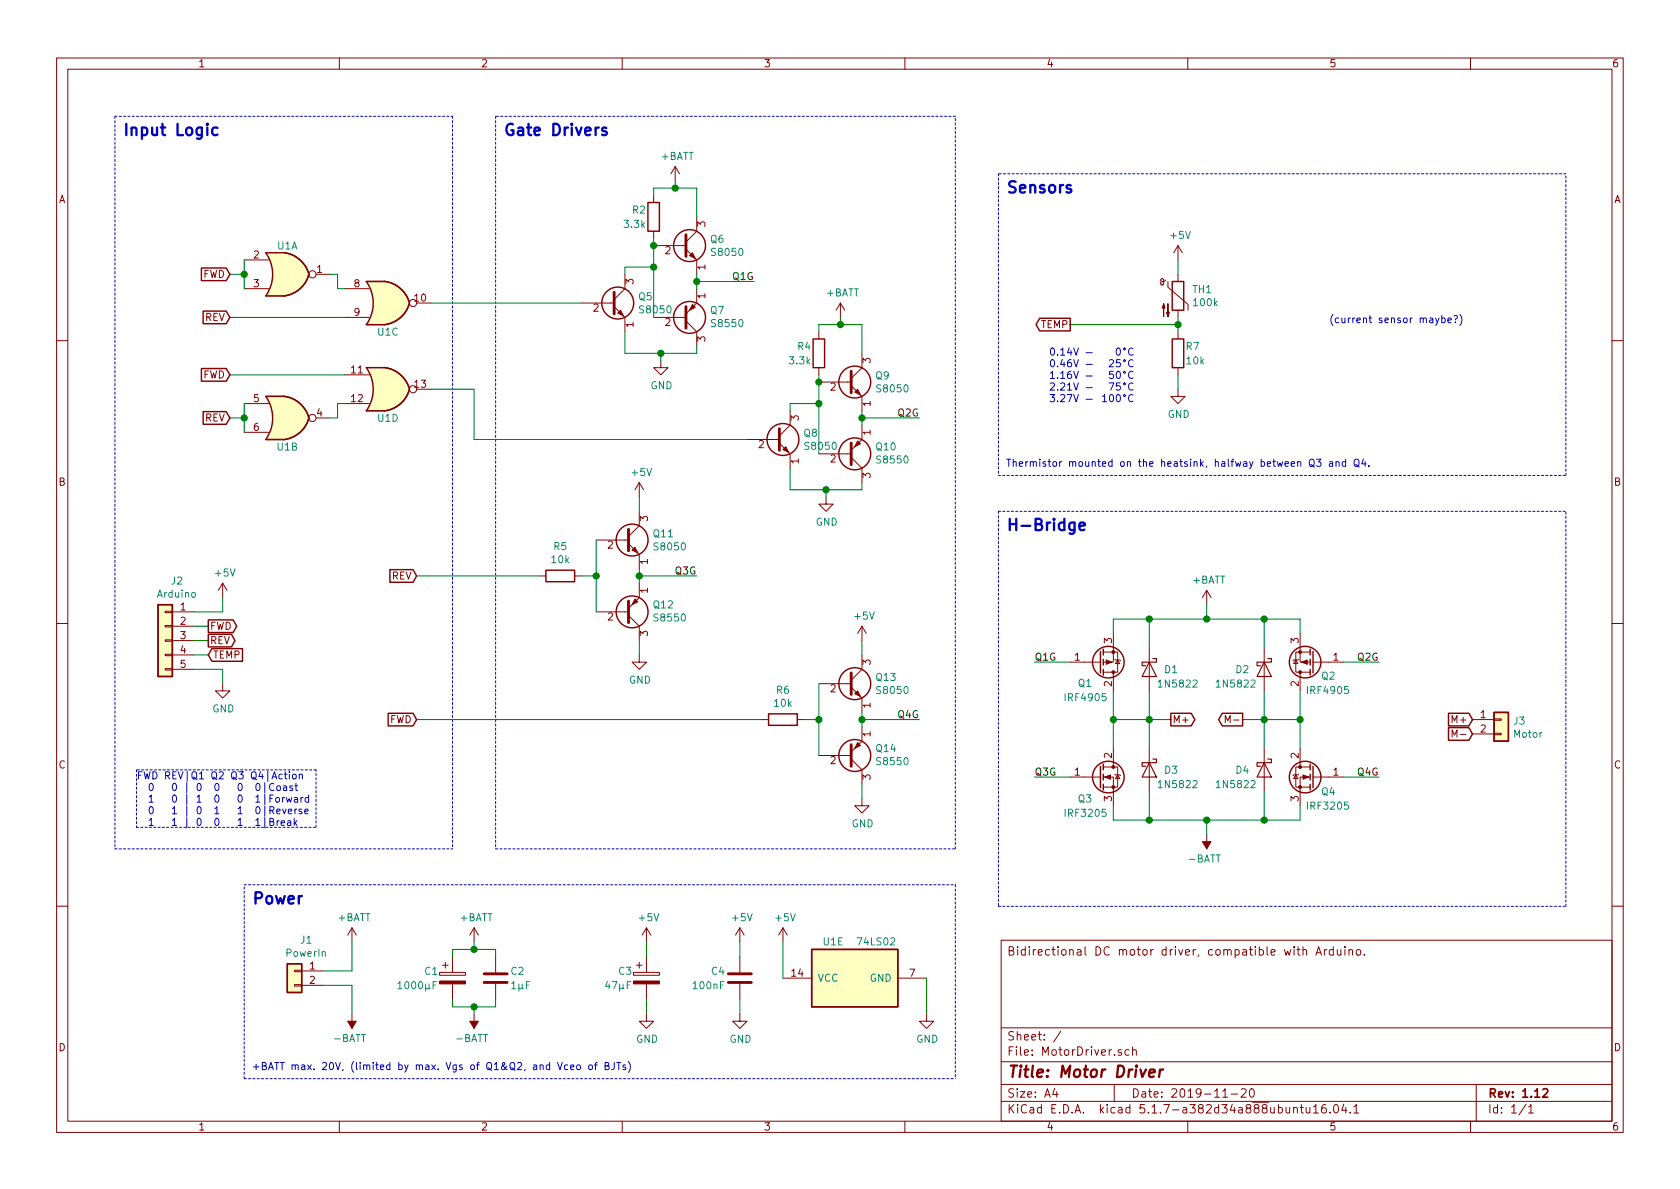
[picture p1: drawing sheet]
EESchema Schematic File Version 4
EELAYER 30 0
EELAYER END
$Descr A4 11693 8268
encoding utf-8
Sheet 1 1
Title "Motor Driver"
Date "2019-11-20"
Rev "1.12"
Comp ""
Comment1 ""
Comment2 ""
Comment3 ""
Comment4 "Bidirectional DC motor driver, compatible with Arduino."
$EndDescr
$Comp
L power:GND #PWR0120
U 1 1
P 8200 2700
F 0 "#PWR0120" H 8200 2450 50  0001 C CNN
F 1 "GND" H 8205 2527 50  0000 C CNN
F 2 "" H 8200 2700 50  0001 C CNN
F 3 "" H 8200 2700 50  0001 C CNN
	1    8200 2700
	1    0    0    -1  
$EndComp
$Comp
L power:+5V #PWR0121
U 1 1
P 8200 1800
F 0 "#PWR0121" H 8200 1650 50  0001 C CNN
F 1 "+5V" H 8215 1973 50  0000 C CNN
F 2 "" H 8200 1800 50  0001 C CNN
F 3 "" H 8200 1800 50  0001 C CNN
	1    8200 1800
	1    0    0    -1  
$EndComp
Text GLabel 7450 2250 0    50   Output ~ 0
TEMP
Wire Wire Line
	8200 2600 8200 2700
$Comp
L Device:Thermistor_NTC TH1
U 1 1
P 8200 2050
F 0 "TH1" H 8297 2096 50  0000 L CNN
F 1 "100k" H 8297 2005 50  0000 L CNN
F 2 "Connector_PinHeader_2.54mm:PinHeader_1x02_P2.54mm_Vertical" H 8200 2100 50  0001 C CNN
F 3 "~" H 8200 2100 50  0001 C CNN
	1    8200 2050
	1    0    0    -1  
$EndComp
Wire Wire Line
	8200 1800 8200 1900
Wire Wire Line
	8200 2200 8200 2250
Connection ~ 8200 2250
Wire Wire Line
	8200 2250 8200 2300
Wire Wire Line
	7450 2250 8200 2250
$Comp
L Device:R R7
U 1 1
P 8200 2450
F 0 "R7" H 8250 2500 50  0000 L CNN
F 1 "10k" H 8250 2400 50  0000 L CNN
F 2 "Resistor_THT:R_Axial_DIN0207_L6.3mm_D2.5mm_P7.62mm_Horizontal" V 8130 2450 50  0001 C CNN
F 3 "~" H 8200 2450 50  0001 C CNN
	1    8200 2450
	1    0    0    -1  
$EndComp
Wire Notes Line
	6950 3300 10900 3300
Wire Notes Line
	10900 1200 6950 1200
Text Notes 7000 1350 0    79   ~ 16
Sensors
Wire Notes Line
	10900 3300 10900 1200
Wire Notes Line
	6950 1200 6950 3300
Text Notes 7000 3250 0    50   ~ 0
Thermistor mounted on the heatsink, halfway between Q3 and Q4.
Text GLabel 10250 5000 0    50   Input ~ 0
M+
Text GLabel 10250 5100 0    50   Input ~ 0
M-
Wire Wire Line
	8650 5000 8800 5000
Wire Wire Line
	8000 5000 8150 5000
Text GLabel 8150 5000 2    50   Output ~ 0
M+
Text GLabel 8650 5000 0    50   Output ~ 0
M-
Wire Wire Line
	8000 4800 8000 5000
Wire Wire Line
	9050 5000 9050 5200
$Comp
L Connector_Generic:Conn_01x02 J3
U 1 1
P 10450 5000
F 0 "J3" H 10530 4992 50  0000 L CNN
F 1 "Motor" H 10530 4901 50  0000 L CNN
F 2 "TerminalBlock:TerminalBlock_Altech_AK300-2_P5.00mm" H 10450 5000 50  0001 C CNN
F 3 "~" H 10450 5000 50  0001 C CNN
	1    10450 5000
	1    0    0    -1  
$EndComp
Wire Notes Line
	10900 6300 10900 3550
Wire Notes Line
	6950 3550 6950 6300
$Comp
L power:-BATT #PWR0124
U 1 1
P 8400 5800
F 0 "#PWR0124" H 8400 5650 50  0001 C CNN
F 1 "-BATT" H 8415 5973 50  0000 C CNN
F 2 "" H 8400 5800 50  0001 C CNN
F 3 "" H 8400 5800 50  0001 C CNN
	1    8400 5800
	-1   0    0    1   
$EndComp
Wire Wire Line
	8000 5000 8000 5200
Wire Wire Line
	9600 5400 9350 5400
Wire Wire Line
	9350 4600 9600 4600
Wire Wire Line
	7200 5400 7450 5400
Wire Wire Line
	7200 4600 7450 4600
Text Label 7200 4600 0    50   ~ 0
Q1G
Text Label 7200 5400 0    50   ~ 0
Q3G
Text Label 9600 4600 2    50   ~ 0
Q2G
Text Label 9600 5400 2    50   ~ 0
Q4G
Wire Notes Line
	6950 6300 10900 6300
Wire Notes Line
	6950 3550 10900 3550
Text Notes 7000 3700 0    79   ~ 16
H-Bridge
Wire Wire Line
	8800 5000 8800 5200
Connection ~ 9050 5000
Connection ~ 8800 5000
Wire Wire Line
	7750 4800 7750 5000
Connection ~ 8000 5000
Wire Wire Line
	7750 5000 7750 5200
Connection ~ 7750 5000
Wire Wire Line
	9050 4800 9050 5000
Wire Wire Line
	8800 4800 8800 5000
Wire Wire Line
	8800 5700 9050 5700
Connection ~ 8800 5700
Wire Wire Line
	8800 5500 8800 5700
Wire Wire Line
	8800 4300 9050 4300
Connection ~ 8800 4300
Wire Wire Line
	8800 4500 8800 4300
Wire Wire Line
	8000 5700 8400 5700
Connection ~ 8000 5700
Wire Wire Line
	8000 5500 8000 5700
Wire Wire Line
	8000 4300 8400 4300
Connection ~ 8000 4300
Wire Wire Line
	8000 4500 8000 4300
Wire Wire Line
	8400 5700 8800 5700
Connection ~ 8400 5700
Wire Wire Line
	8400 5800 8400 5700
Wire Wire Line
	8400 4300 8800 4300
Connection ~ 8400 4300
Wire Wire Line
	8400 4300 8400 4200
Wire Wire Line
	9050 4300 9050 4400
Wire Wire Line
	7750 4300 8000 4300
Wire Wire Line
	7750 5700 8000 5700
Wire Wire Line
	7750 4300 7750 4400
$Comp
L power:+BATT #PWR0102
U 1 1
P 8400 4200
F 0 "#PWR0102" H 8400 4050 50  0001 C CNN
F 1 "+BATT" H 8415 4373 50  0000 C CNN
F 2 "" H 8400 4200 50  0001 C CNN
F 3 "" H 8400 4200 50  0001 C CNN
	1    8400 4200
	1    0    0    -1  
$EndComp
Wire Wire Line
	9050 5000 8800 5000
Wire Wire Line
	7750 5000 8000 5000
Wire Wire Line
	7750 5600 7750 5700
Wire Wire Line
	9050 5600 9050 5700
Wire Wire Line
	2300 2900 2350 2900
Wire Wire Line
	2350 2900 2350 2800
Wire Wire Line
	2350 2800 2400 2800
Wire Wire Line
	2400 2600 1600 2600
Wire Wire Line
	1700 2900 1700 2800
Connection ~ 1700 2900
Wire Wire Line
	1700 2900 1600 2900
Wire Wire Line
	1700 3000 1700 2900
Text GLabel 1600 2600 0    50   Input ~ 0
FWD
Text GLabel 1600 2900 0    50   Input ~ 0
REV
Wire Wire Line
	3000 2700 3300 2700
Wire Wire Line
	2900 5000 5300 5000
$Comp
L Device:R R6
U 1 1
P 5450 5000
F 0 "R6" V 5243 5000 50  0000 C CNN
F 1 "10k" V 5334 5000 50  0000 C CNN
F 2 "Resistor_THT:R_Axial_DIN0207_L6.3mm_D2.5mm_P7.62mm_Horizontal" V 5380 5000 50  0001 C CNN
F 3 "~" H 5450 5000 50  0001 C CNN
	1    5450 5000
	0    1    1    0   
$EndComp
Text GLabel 2900 5000 0    50   Input ~ 0
FWD
Wire Wire Line
	5600 5000 5700 5000
Wire Notes Line
	3450 5900 6650 5900
Wire Notes Line
	800  5900 3150 5900
Wire Notes Line
	800  800  3150 800 
Wire Notes Line
	6650 800  3450 800 
Wire Wire Line
	2900 4000 3750 4000
Text Notes 3500 950  0    79   ~ 16
Gate Drivers
Wire Wire Line
	3300 3050 5200 3050
Wire Wire Line
	3300 2700 3300 3050
Wire Notes Line
	3450 800  3450 5900
Wire Notes Line
	3150 800  3150 5900
Wire Wire Line
	2450 6850 2450 7050
Wire Wire Line
	2450 6550 2450 6750
Wire Wire Line
	1550 4650 1550 4750
Wire Wire Line
	1550 4150 1550 4250
Wire Wire Line
	5700 2800 5700 3150
Connection ~ 5700 2800
Wire Wire Line
	4550 1850 4550 2200
Connection ~ 4550 1850
Wire Wire Line
	5500 2800 5500 2850
Wire Wire Line
	4350 1850 4350 1900
Wire Wire Line
	2250 6850 2450 6850
Wire Wire Line
	2250 6750 2450 6750
$Comp
L power:-BATT #PWR0123
U 1 1
P 3300 7050
F 0 "#PWR0123" H 3300 6900 50  0001 C CNN
F 1 "-BATT" H 3315 7223 50  0000 C CNN
F 2 "" H 3300 7050 50  0001 C CNN
F 3 "" H 3300 7050 50  0001 C CNN
	1    3300 7050
	-1   0    0    1   
$EndComp
$Comp
L power:+BATT #PWR0122
U 1 1
P 3300 6550
F 0 "#PWR0122" H 3300 6400 50  0001 C CNN
F 1 "+BATT" H 3315 6723 50  0000 C CNN
F 2 "" H 3300 6550 50  0001 C CNN
F 3 "" H 3300 6550 50  0001 C CNN
	1    3300 6550
	1    0    0    -1  
$EndComp
$Comp
L power:-BATT #PWR0118
U 1 1
P 2450 7050
F 0 "#PWR0118" H 2450 6900 50  0001 C CNN
F 1 "-BATT" H 2465 7223 50  0000 C CNN
F 2 "" H 2450 7050 50  0001 C CNN
F 3 "" H 2450 7050 50  0001 C CNN
	1    2450 7050
	-1   0    0    1   
$EndComp
Wire Notes Line
	1700 7500 6650 7500
Wire Notes Line
	1700 6150 6650 6150
Wire Wire Line
	4500 6950 4500 7050
Wire Wire Line
	4500 6550 4500 6650
$Comp
L power:GND #PWR0116
U 1 1
P 4500 7050
F 0 "#PWR0116" H 4500 6800 50  0001 C CNN
F 1 "GND" H 4505 6877 50  0000 C CNN
F 2 "" H 4500 7050 50  0001 C CNN
F 3 "" H 4500 7050 50  0001 C CNN
	1    4500 7050
	1    0    0    -1  
$EndComp
$Comp
L power:+5V #PWR0111
U 1 1
P 4500 6550
F 0 "#PWR0111" H 4500 6400 50  0001 C CNN
F 1 "+5V" H 4515 6723 50  0000 C CNN
F 2 "" H 4500 6550 50  0001 C CNN
F 3 "" H 4500 6550 50  0001 C CNN
	1    4500 6550
	1    0    0    -1  
$EndComp
$Comp
L Device:CP C3
U 1 1
P 4500 6800
F 0 "C3" H 4300 6850 50  0000 L CNN
F 1 "47μF" H 4400 6750 50  0000 R CNN
F 2 "Capacitor_THT:CP_Radial_D6.3mm_P2.50mm" H 4538 6650 50  0001 C CNN
F 3 "~" H 4500 6800 50  0001 C CNN
	1    4500 6800
	1    0    0    -1  
$EndComp
$Comp
L Device:C C4
U 1 1
P 5150 6800
F 0 "C4" H 5050 6850 50  0000 R CNN
F 1 "100nF" H 5050 6750 50  0000 R CNN
F 2 "Capacitor_THT:C_Rect_L7.0mm_W2.0mm_P5.00mm" H 5188 6650 50  0001 C CNN
F 3 "~" H 5150 6800 50  0001 C CNN
	1    5150 6800
	1    0    0    -1  
$EndComp
Wire Wire Line
	5150 6950 5150 7050
Wire Wire Line
	5150 6550 5150 6650
$Comp
L power:+5V #PWR0113
U 1 1
P 5150 6550
F 0 "#PWR0113" H 5150 6400 50  0001 C CNN
F 1 "+5V" H 5165 6723 50  0000 C CNN
F 2 "" H 5150 6550 50  0001 C CNN
F 3 "" H 5150 6550 50  0001 C CNN
	1    5150 6550
	1    0    0    -1  
$EndComp
$Comp
L power:GND #PWR0112
U 1 1
P 5150 7050
F 0 "#PWR0112" H 5150 6800 50  0001 C CNN
F 1 "GND" H 5155 6877 50  0000 C CNN
F 2 "" H 5150 7050 50  0001 C CNN
F 3 "" H 5150 7050 50  0001 C CNN
	1    5150 7050
	1    0    0    -1  
$EndComp
$Comp
L Device:CP C1
U 1 1
P 3150 6800
F 0 "C1" H 2950 6850 50  0000 L CNN
F 1 "1000μF" H 3050 6750 50  0000 R CNN
F 2 "Capacitor_THT:CP_Radial_D16.0mm_P7.50mm" H 3188 6650 50  0001 C CNN
F 3 "~" H 3150 6800 50  0001 C CNN
	1    3150 6800
	1    0    0    -1  
$EndComp
$Comp
L power:+5V #PWR0110
U 1 1
P 6000 4450
F 0 "#PWR0110" H 6000 4300 50  0001 C CNN
F 1 "+5V" H 6015 4623 50  0000 C CNN
F 2 "" H 6000 4450 50  0001 C CNN
F 3 "" H 6000 4450 50  0001 C CNN
	1    6000 4450
	1    0    0    -1  
$EndComp
$Comp
L power:+5V #PWR0107
U 1 1
P 4450 3450
F 0 "#PWR0107" H 4450 3300 50  0001 C CNN
F 1 "+5V" H 4465 3623 50  0000 C CNN
F 2 "" H 4450 3450 50  0001 C CNN
F 3 "" H 4450 3450 50  0001 C CNN
	1    4450 3450
	1    0    0    -1  
$EndComp
$Comp
L power:GND #PWR0106
U 1 1
P 1550 4750
F 0 "#PWR0106" H 1550 4500 50  0001 C CNN
F 1 "GND" H 1555 4577 50  0000 C CNN
F 2 "" H 1550 4750 50  0001 C CNN
F 3 "" H 1550 4750 50  0001 C CNN
	1    1550 4750
	1    0    0    -1  
$EndComp
$Comp
L Connector_Generic:Conn_01x05 J2
U 1 1
P 1150 4450
F 0 "J2" H 1068 4867 50  0000 C CNN
F 1 "Arduino" H 1068 4776 50  0000 C CNN
F 2 "Connector_PinSocket_2.54mm:PinSocket_1x05_P2.54mm_Horizontal" H 1150 4450 50  0001 C CNN
F 3 "~" H 1150 4450 50  0001 C CNN
	1    1150 4450
	-1   0    0    -1  
$EndComp
Wire Wire Line
	1350 4650 1550 4650
$Comp
L Device:R R4
U 1 1
P 5700 2450
F 0 "R4" H 5650 2500 50  0000 R CNN
F 1 "3.3k" H 5650 2400 50  0000 R CNN
F 2 "Resistor_THT:R_Axial_DIN0207_L6.3mm_D2.5mm_P7.62mm_Horizontal" V 5630 2450 50  0001 C CNN
F 3 "~" H 5700 2450 50  0001 C CNN
	1    5700 2450
	1    0    0    -1  
$EndComp
Wire Wire Line
	5500 3250 5500 3400
Wire Wire Line
	6000 3350 6000 3400
Wire Wire Line
	5750 3400 6000 3400
Connection ~ 5750 3400
Wire Wire Line
	5750 3450 5750 3400
Wire Wire Line
	5500 3400 5750 3400
Wire Wire Line
	5500 2800 5700 2800
Wire Wire Line
	5850 2250 6000 2250
Connection ~ 5850 2250
Wire Wire Line
	5850 2200 5850 2250
Wire Wire Line
	5700 2250 5850 2250
Text Label 6400 2900 2    50   ~ 0
Q2G
$Comp
L power:GND #PWR0105
U 1 1
P 5750 3450
F 0 "#PWR0105" H 5750 3200 50  0001 C CNN
F 1 "GND" H 5755 3277 50  0000 C CNN
F 2 "" H 5750 3450 50  0001 C CNN
F 3 "" H 5750 3450 50  0001 C CNN
	1    5750 3450
	1    0    0    -1  
$EndComp
$Comp
L power:+BATT #PWR0101
U 1 1
P 5850 2200
F 0 "#PWR0101" H 5850 2050 50  0001 C CNN
F 1 "+BATT" H 5865 2373 50  0000 C CNN
F 2 "" H 5850 2200 50  0001 C CNN
F 3 "" H 5850 2200 50  0001 C CNN
	1    5850 2200
	1    0    0    -1  
$EndComp
Wire Wire Line
	6000 2450 6000 2250
Wire Wire Line
	6000 2900 6000 2850
Connection ~ 6000 2900
Wire Wire Line
	6000 2900 6400 2900
Wire Wire Line
	6000 2950 6000 2900
Wire Wire Line
	4350 2300 4350 2450
Wire Wire Line
	4850 2400 4850 2450
Text Notes 1750 7450 0    50   ~ 0
+BATT max. 20V, (limited by max. Vgs of Q1&Q2, and Vceo of BJTs)
Wire Wire Line
	4600 2450 4850 2450
Connection ~ 4600 2450
Wire Wire Line
	4600 2500 4600 2450
Wire Wire Line
	4350 2450 4600 2450
Wire Wire Line
	4350 1850 4550 1850
Wire Wire Line
	4700 1300 4850 1300
Connection ~ 4700 1300
Wire Wire Line
	4700 1250 4700 1300
Wire Wire Line
	4550 1300 4700 1300
$Comp
L Device:R R2
U 1 1
P 4550 1500
F 0 "R2" H 4500 1550 50  0000 R CNN
F 1 "3.3k" H 4500 1450 50  0000 R CNN
F 2 "Resistor_THT:R_Axial_DIN0207_L6.3mm_D2.5mm_P7.62mm_Horizontal" V 4480 1500 50  0001 C CNN
F 3 "~" H 4550 1500 50  0001 C CNN
	1    4550 1500
	1    0    0    -1  
$EndComp
Wire Wire Line
	4450 4000 4450 4050
Connection ~ 4450 4000
Wire Wire Line
	4450 4000 4850 4000
Wire Wire Line
	6000 5000 6000 5050
Connection ~ 6000 5000
Wire Wire Line
	6400 5000 6000 5000
Text Label 6400 5000 2    50   ~ 0
Q4G
Text Label 4850 4000 2    50   ~ 0
Q3G
Wire Wire Line
	6000 4950 6000 5000
Wire Wire Line
	4450 3950 4450 4000
Text Label 5250 1950 2    50   ~ 0
Q1G
Text GLabel 1450 4350 2    50   Output ~ 0
FWD
Text GLabel 1450 4450 2    50   Output ~ 0
REV
Text GLabel 1450 4550 2    50   Input ~ 0
TEMP
$Comp
L power:+5V #PWR0108
U 1 1
P 1550 4150
F 0 "#PWR0108" H 1550 4000 50  0001 C CNN
F 1 "+5V" H 1565 4323 50  0000 C CNN
F 2 "" H 1550 4150 50  0001 C CNN
F 3 "" H 1550 4150 50  0001 C CNN
	1    1550 4150
	1    0    0    -1  
$EndComp
Text GLabel 2900 4000 0    50   Input ~ 0
REV
Text GLabel 1600 1900 0    50   Input ~ 0
FWD
Text GLabel 1600 2200 0    50   Input ~ 0
REV
Wire Notes Line
	1700 7500 1700 6150
Wire Notes Line
	6650 6150 6650 7500
Wire Notes Line
	6650 5900 6650 800 
Wire Notes Line
	800  800  800  5900
Text Notes 850  950  0    79   ~ 16
Input Logic
Text Notes 1750 6300 0    79   ~ 16
Power
Wire Wire Line
	1350 4550 1450 4550
Wire Notes Line
	2200 5750 2200 5350
Wire Notes Line
	950  5750 2200 5750
Wire Notes Line
	950  5350 950  5750
Wire Notes Line
	2200 5350 950  5350
Text Notes 950  5750 0    50   ~ 0
FWD REV|Q1 Q2 Q3 Q4|Action\n  0   0 | 0  0   0  0|Coast\n  1   0 | 1  0   0  1|Forward\n  0   1 | 0  1   1  0|Reverse\n  1   1 | 0  0   1  1|Break
Wire Wire Line
	2350 2000 2400 2000
Wire Wire Line
	2350 1900 2350 2000
Wire Wire Line
	2300 1900 2350 1900
Wire Wire Line
	1600 2200 2400 2200
Wire Wire Line
	1700 1900 1700 2000
Connection ~ 1700 1900
Wire Wire Line
	1700 1800 1700 1900
Wire Wire Line
	5700 5000 5700 5250
Connection ~ 5700 5000
Wire Wire Line
	5700 4750 5700 5000
$Comp
L power:GND #PWR0119
U 1 1
P 6000 5550
F 0 "#PWR0119" H 6000 5300 50  0001 C CNN
F 1 "GND" H 6005 5377 50  0000 C CNN
F 2 "" H 6000 5550 50  0001 C CNN
F 3 "" H 6000 5550 50  0001 C CNN
	1    6000 5550
	1    0    0    -1  
$EndComp
Wire Wire Line
	6000 4550 6000 4450
Wire Wire Line
	6000 5450 6000 5550
Wire Wire Line
	4050 2100 3000 2100
Wire Wire Line
	4150 4000 4150 4250
Connection ~ 4150 4000
Wire Wire Line
	4050 4000 4150 4000
Wire Wire Line
	4150 3750 4150 4000
$Comp
L Device:R R5
U 1 1
P 3900 4000
F 0 "R5" V 3693 4000 50  0000 C CNN
F 1 "10k" V 3784 4000 50  0000 C CNN
F 2 "Resistor_THT:R_Axial_DIN0207_L6.3mm_D2.5mm_P7.62mm_Horizontal" V 3830 4000 50  0001 C CNN
F 3 "~" H 3900 4000 50  0001 C CNN
	1    3900 4000
	0    1    1    0   
$EndComp
$Comp
L power:GND #PWR0117
U 1 1
P 4450 4550
F 0 "#PWR0117" H 4450 4300 50  0001 C CNN
F 1 "GND" H 4455 4377 50  0000 C CNN
F 2 "" H 4450 4550 50  0001 C CNN
F 3 "" H 4450 4550 50  0001 C CNN
	1    4450 4550
	1    0    0    -1  
$EndComp
Wire Wire Line
	4450 3550 4450 3450
Wire Wire Line
	4450 4450 4450 4550
Wire Wire Line
	1600 1900 1700 1900
Wire Wire Line
	5450 6550 5450 6800
Wire Wire Line
	6450 6800 6450 7050
$Comp
L power:GND #PWR0115
U 1 1
P 6450 7050
F 0 "#PWR0115" H 6450 6800 50  0001 C CNN
F 1 "GND" H 6455 6877 50  0000 C CNN
F 2 "" H 6450 7050 50  0001 C CNN
F 3 "" H 6450 7050 50  0001 C CNN
	1    6450 7050
	1    0    0    -1  
$EndComp
$Comp
L power:+5V #PWR0114
U 1 1
P 5450 6550
F 0 "#PWR0114" H 5450 6400 50  0001 C CNN
F 1 "+5V" H 5465 6723 50  0000 C CNN
F 2 "" H 5450 6550 50  0001 C CNN
F 3 "" H 5450 6550 50  0001 C CNN
	1    5450 6550
	1    0    0    -1  
$EndComp
$Comp
L power:+BATT #PWR0109
U 1 1
P 2450 6550
F 0 "#PWR0109" H 2450 6400 50  0001 C CNN
F 1 "+BATT" H 2465 6723 50  0000 C CNN
F 2 "" H 2450 6550 50  0001 C CNN
F 3 "" H 2450 6550 50  0001 C CNN
	1    2450 6550
	1    0    0    -1  
$EndComp
Wire Wire Line
	1350 4250 1550 4250
Wire Wire Line
	1450 4450 1350 4450
Wire Wire Line
	1350 4350 1450 4350
$Comp
L Connector_Generic:Conn_01x02 J1
U 1 1
P 2050 6750
F 0 "J1" H 1968 6967 50  0000 C CNN
F 1 "PowerIn" H 1968 6876 50  0000 C CNN
F 2 "TerminalBlock:TerminalBlock_Altech_AK300-2_P5.00mm" H 2050 6750 50  0001 C CNN
F 3 "~" H 2050 6750 50  0001 C CNN
	1    2050 6750
	-1   0    0    -1  
$EndComp
Wire Wire Line
	3300 7000 3450 7000
Connection ~ 3300 7000
Wire Wire Line
	3300 7050 3300 7000
Wire Wire Line
	3450 7000 3450 6950
Wire Wire Line
	3150 7000 3300 7000
Wire Wire Line
	3150 6950 3150 7000
Wire Wire Line
	3300 6600 3450 6600
Connection ~ 3300 6600
Wire Wire Line
	3300 6550 3300 6600
Wire Wire Line
	3450 6600 3450 6650
Wire Wire Line
	3150 6600 3300 6600
Wire Wire Line
	3150 6650 3150 6600
$Comp
L Device:C C2
U 1 1
P 3450 6800
F 0 "C2" H 3550 6850 50  0000 L CNN
F 1 "1μF" H 3550 6750 50  0000 L CNN
F 2 "Capacitor_THT:C_Rect_L11.0mm_W5.3mm_P10.00mm_MKT" H 3488 6650 50  0001 C CNN
F 3 "~" H 3450 6800 50  0001 C CNN
	1    3450 6800
	1    0    0    -1  
$EndComp
$Comp
L power:GND #PWR0104
U 1 1
P 4600 2500
F 0 "#PWR0104" H 4600 2250 50  0001 C CNN
F 1 "GND" H 4605 2327 50  0000 C CNN
F 2 "" H 4600 2500 50  0001 C CNN
F 3 "" H 4600 2500 50  0001 C CNN
	1    4600 2500
	1    0    0    -1  
$EndComp
$Comp
L power:+BATT #PWR0103
U 1 1
P 4700 1250
F 0 "#PWR0103" H 4700 1100 50  0001 C CNN
F 1 "+BATT" H 4715 1423 50  0000 C CNN
F 2 "" H 4700 1250 50  0001 C CNN
F 3 "" H 4700 1250 50  0001 C CNN
	1    4700 1250
	1    0    0    -1  
$EndComp
Wire Wire Line
	4850 1500 4850 1300
Wire Wire Line
	4850 1950 4850 1900
Connection ~ 4850 1950
Wire Wire Line
	4850 1950 5250 1950
Wire Wire Line
	4850 2000 4850 1950
Wire Wire Line
	4550 1300 4550 1350
Wire Wire Line
	5700 2250 5700 2300
$Comp
L 74xx:74LS02 U1
U 1 1
P 2000 1900
F 0 "U1" H 2000 2100 50  0000 C CNN
F 1 "74LS02" H 2000 2134 50  0001 C CNN
F 2 "Package_DIP:DIP-14_W7.62mm_Socket_LongPads" H 2000 1900 50  0001 C CNN
F 3 "http://www.ti.com/lit/gpn/sn74ls02" H 2000 1900 50  0001 C CNN
	1    2000 1900
	1    0    0    -1  
$EndComp
$Comp
L 74xx:74LS02 U1
U 2 1
P 2000 2900
F 0 "U1" H 2000 2700 50  0000 C CNN
F 1 "74LS02" H 2000 3134 50  0001 C CNN
F 2 "Package_DIP:DIP-14_W7.62mm_Socket_LongPads" H 2000 2900 50  0001 C CNN
F 3 "http://www.ti.com/lit/gpn/sn74ls02" H 2000 2900 50  0001 C CNN
	2    2000 2900
	1    0    0    -1  
$EndComp
$Comp
L 74xx:74LS02 U1
U 3 1
P 2700 2100
F 0 "U1" H 2700 1900 50  0000 C CNN
F 1 "74LS02" H 2700 2334 50  0001 C CNN
F 2 "Package_DIP:DIP-14_W7.62mm_Socket_LongPads" H 2700 2100 50  0001 C CNN
F 3 "http://www.ti.com/lit/gpn/sn74ls02" H 2700 2100 50  0001 C CNN
	3    2700 2100
	1    0    0    -1  
$EndComp
$Comp
L 74xx:74LS02 U1
U 4 1
P 2700 2700
F 0 "U1" H 2700 2500 50  0000 C CNN
F 1 "74LS02" H 2700 2900 50  0001 C CNN
F 2 "Package_DIP:DIP-14_W7.62mm_Socket_LongPads" H 2700 2700 50  0001 C CNN
F 3 "http://www.ti.com/lit/gpn/sn74ls02" H 2700 2700 50  0001 C CNN
	4    2700 2700
	1    0    0    -1  
$EndComp
$Comp
L 74xx:74LS02 U1
U 5 1
P 5950 6800
F 0 "U1" V 6200 6950 50  0000 C CNN
F 1 "74LS02" V 6200 6650 50  0000 C CNN
F 2 "Package_DIP:DIP-14_W7.62mm_Socket_LongPads" H 5950 6800 50  0001 C CNN
F 3 "http://www.ti.com/lit/gpn/sn74ls02" H 5950 6800 50  0001 C CNN
	5    5950 6800
	0    -1   -1   0   
$EndComp
$Comp
L Transistor_BJT:S8550 Q7
U 1 1
P 4750 2200
F 0 "Q7" H 4940 2154 50  0000 L CNN
F 1 "S8550" H 4940 2245 50  0000 L CNN
F 2 "Package_TO_SOT_THT:TO-92_Inline" H 4950 2125 50  0001 L CIN
F 3 "http://www.unisonic.com.tw/datasheet/S8550.pdf" H 4750 2200 50  0001 L CNN
	1    4750 2200
	1    0    0    1   
$EndComp
$Comp
L Transistor_BJT:S8550 Q10
U 1 1
P 5900 3150
F 0 "Q10" H 6090 3104 50  0000 L CNN
F 1 "S8550" H 6090 3195 50  0000 L CNN
F 2 "Package_TO_SOT_THT:TO-92_Inline" H 6100 3075 50  0001 L CIN
F 3 "http://www.unisonic.com.tw/datasheet/S8550.pdf" H 5900 3150 50  0001 L CNN
	1    5900 3150
	1    0    0    1   
$EndComp
$Comp
L Transistor_BJT:S8550 Q12
U 1 1
P 4350 4250
F 0 "Q12" H 4540 4204 50  0000 L CNN
F 1 "S8550" H 4540 4295 50  0000 L CNN
F 2 "Package_TO_SOT_THT:TO-92_Inline" H 4550 4175 50  0001 L CIN
F 3 "http://www.unisonic.com.tw/datasheet/S8550.pdf" H 4350 4250 50  0001 L CNN
	1    4350 4250
	1    0    0    1   
$EndComp
$Comp
L Transistor_BJT:S8550 Q14
U 1 1
P 5900 5250
F 0 "Q14" H 6090 5204 50  0000 L CNN
F 1 "S8550" H 6090 5295 50  0000 L CNN
F 2 "Package_TO_SOT_THT:TO-92_Inline" H 6100 5175 50  0001 L CIN
F 3 "http://www.unisonic.com.tw/datasheet/S8550.pdf" H 5900 5250 50  0001 L CNN
	1    5900 5250
	1    0    0    1   
$EndComp
Wire Wire Line
	4550 1650 4550 1700
$Comp
L Transistor_BJT:S8050 Q6
U 1 1
P 4750 1700
F 0 "Q6" H 4940 1746 50  0000 L CNN
F 1 "S8050" H 4940 1655 50  0000 L CNN
F 2 "Package_TO_SOT_THT:TO-92_Inline" H 4950 1625 50  0001 L CIN
F 3 "http://www.unisonic.com.tw/datasheet/S8050.pdf" H 4750 1700 50  0001 L CNN
	1    4750 1700
	1    0    0    -1  
$EndComp
Connection ~ 4550 1700
Wire Wire Line
	4550 1700 4550 1850
Wire Wire Line
	5700 2600 5700 2650
$Comp
L Transistor_BJT:S8050 Q9
U 1 1
P 5900 2650
F 0 "Q9" H 6090 2696 50  0000 L CNN
F 1 "S8050" H 6090 2605 50  0000 L CNN
F 2 "Package_TO_SOT_THT:TO-92_Inline" H 6100 2575 50  0001 L CIN
F 3 "http://www.unisonic.com.tw/datasheet/S8050.pdf" H 5900 2650 50  0001 L CNN
	1    5900 2650
	1    0    0    -1  
$EndComp
Connection ~ 5700 2650
Wire Wire Line
	5700 2650 5700 2800
$Comp
L Transistor_BJT:S8050 Q11
U 1 1
P 4350 3750
F 0 "Q11" H 4540 3796 50  0000 L CNN
F 1 "S8050" H 4540 3705 50  0000 L CNN
F 2 "Package_TO_SOT_THT:TO-92_Inline" H 4550 3675 50  0001 L CIN
F 3 "http://www.unisonic.com.tw/datasheet/S8050.pdf" H 4350 3750 50  0001 L CNN
	1    4350 3750
	1    0    0    -1  
$EndComp
$Comp
L Transistor_BJT:S8050 Q13
U 1 1
P 5900 4750
F 0 "Q13" H 6090 4796 50  0000 L CNN
F 1 "S8050" H 6090 4705 50  0000 L CNN
F 2 "Package_TO_SOT_THT:TO-92_Inline" H 6100 4675 50  0001 L CIN
F 3 "http://www.unisonic.com.tw/datasheet/S8050.pdf" H 5900 4750 50  0001 L CNN
	1    5900 4750
	1    0    0    -1  
$EndComp
$Comp
L Diode:1N5822 D2
U 1 1
P 8800 4650
F 0 "D2" V 8800 4550 50  0000 R CNN
F 1 "1N5822" V 8900 4600 50  0000 R CNN
F 2 "Diode_THT:D_DO-201AD_P15.24mm_Horizontal" H 8800 4475 50  0001 C CNN
F 3 "http://www.vishay.com/docs/88526/1n5820.pdf" H 8800 4650 50  0001 C CNN
	1    8800 4650
	0    1    1    0   
$EndComp
$Comp
L Diode:1N5822 D3
U 1 1
P 8000 5350
F 0 "D3" V 8000 5450 50  0000 L CNN
F 1 "1N5822" V 8100 5400 50  0000 L CNN
F 2 "Diode_THT:D_DO-201AD_P15.24mm_Horizontal" H 8000 5175 50  0001 C CNN
F 3 "http://www.vishay.com/docs/88526/1n5820.pdf" H 8000 5350 50  0001 C CNN
	1    8000 5350
	0    1    1    0   
$EndComp
$Comp
L Diode:1N5822 D4
U 1 1
P 8800 5350
F 0 "D4" V 8800 5250 50  0000 R CNN
F 1 "1N5822" V 8900 5300 50  0000 R CNN
F 2 "Diode_THT:D_DO-201AD_P15.24mm_Horizontal" H 8800 5175 50  0001 C CNN
F 3 "http://www.vishay.com/docs/88526/1n5820.pdf" H 8800 5350 50  0001 C CNN
	1    8800 5350
	0    1    1    0   
$EndComp
$Comp
L Transistor_FET:IRF4905 Q1
U 1 1
P 7650 4600
F 0 "Q1" H 7500 4750 50  0000 L CNN
F 1 "IRF4905" H 7400 4850 50  0000 L CNN
F 2 "Package_TO_SOT_THT:TO-220-3_Vertical" H 7850 4525 50  0001 L CIN
F 3 "http://www.infineon.com/dgdl/irf4905.pdf?fileId=5546d462533600a4015355e32165197c" H 7650 4600 50  0001 L CNN
	1    7650 4600
	1    0    0    1   
$EndComp
$Comp
L Diode:1N5822 D1
U 1 1
P 8000 4650
F 0 "D1" V 8000 4750 50  0000 L CNN
F 1 "1N5822" V 8100 4700 50  0000 L CNN
F 2 "Diode_THT:D_DO-201AD_P15.24mm_Horizontal" H 8000 4475 50  0001 C CNN
F 3 "http://www.vishay.com/docs/88526/1n5820.pdf" H 8000 4650 50  0001 C CNN
	1    8000 4650
	0    1    1    0   
$EndComp
$Comp
L Transistor_FET:IRF4905 Q2
U 1 1
P 9150 4600
F 0 "Q2" H 9000 4700 50  0000 L CNN
F 1 "IRF4905" H 8900 4800 50  0000 L CNN
F 2 "Package_TO_SOT_THT:TO-220-3_Vertical" H 9350 4525 50  0001 L CIN
F 3 "http://www.infineon.com/dgdl/irf4905.pdf?fileId=5546d462533600a4015355e32165197c" H 9150 4600 50  0001 L CNN
	1    9150 4600
	-1   0    0    1   
$EndComp
$Comp
L Transistor_FET:IRF3205 Q3
U 1 1
P 7650 5400
F 0 "Q3" H 7500 5250 50  0000 L CNN
F 1 "IRF3205" H 7400 5150 50  0000 L CNN
F 2 "Package_TO_SOT_THT:TO-220-3_Vertical" H 7900 5325 50  0001 L CIN
F 3 "http://www.irf.com/product-info/datasheets/data/irf3205.pdf" H 7650 5400 50  0001 L CNN
	1    7650 5400
	1    0    0    -1  
$EndComp
$Comp
L Transistor_FET:IRF3205 Q4
U 1 1
P 9150 5400
F 0 "Q4" H 9000 5300 50  0000 L CNN
F 1 "IRF3205" H 8900 5200 50  0000 L CNN
F 2 "Package_TO_SOT_THT:TO-220-3_Vertical" H 9400 5325 50  0001 L CIN
F 3 "http://www.irf.com/product-info/datasheets/data/irf3205.pdf" H 9150 5400 50  0001 L CNN
	1    9150 5400
	-1   0    0    -1  
$EndComp
Text Notes 7900 2800 2    50   ~ 0
0°C\n25°C\n50°C\n75°C\n100°C
Text Notes 7300 2800 0    50   ~ 0
0.14V\n0.46V\n1.16V\n2.21V\n3.27V
Text Notes 7550 2800 0    50   ~ 0
—\n—\n—\n—\n—
Text Notes 9250 2250 0    50   ~ 0
(current sensor maybe?)
$Comp
L Transistor_BJT:S8050 Q5
U 1 1
P 4250 2100
F 0 "Q5" H 4440 2146 50  0000 L CNN
F 1 "S8050" H 4440 2055 50  0000 L CNN
F 2 "Package_TO_SOT_THT:TO-92_Inline" H 4450 2025 50  0001 L CIN
F 3 "http://www.unisonic.com.tw/datasheet/S8050.pdf" H 4250 2100 50  0001 L CNN
	1    4250 2100
	1    0    0    -1  
$EndComp
$Comp
L Transistor_BJT:S8050 Q8
U 1 1
P 5400 3050
F 0 "Q8" H 5590 3096 50  0000 L CNN
F 1 "S8050" H 5590 3005 50  0000 L CNN
F 2 "Package_TO_SOT_THT:TO-92_Inline" H 5600 2975 50  0001 L CIN
F 3 "http://www.unisonic.com.tw/datasheet/S8050.pdf" H 5400 3050 50  0001 L CNN
	1    5400 3050
	1    0    0    -1  
$EndComp
$EndSCHEMATC
